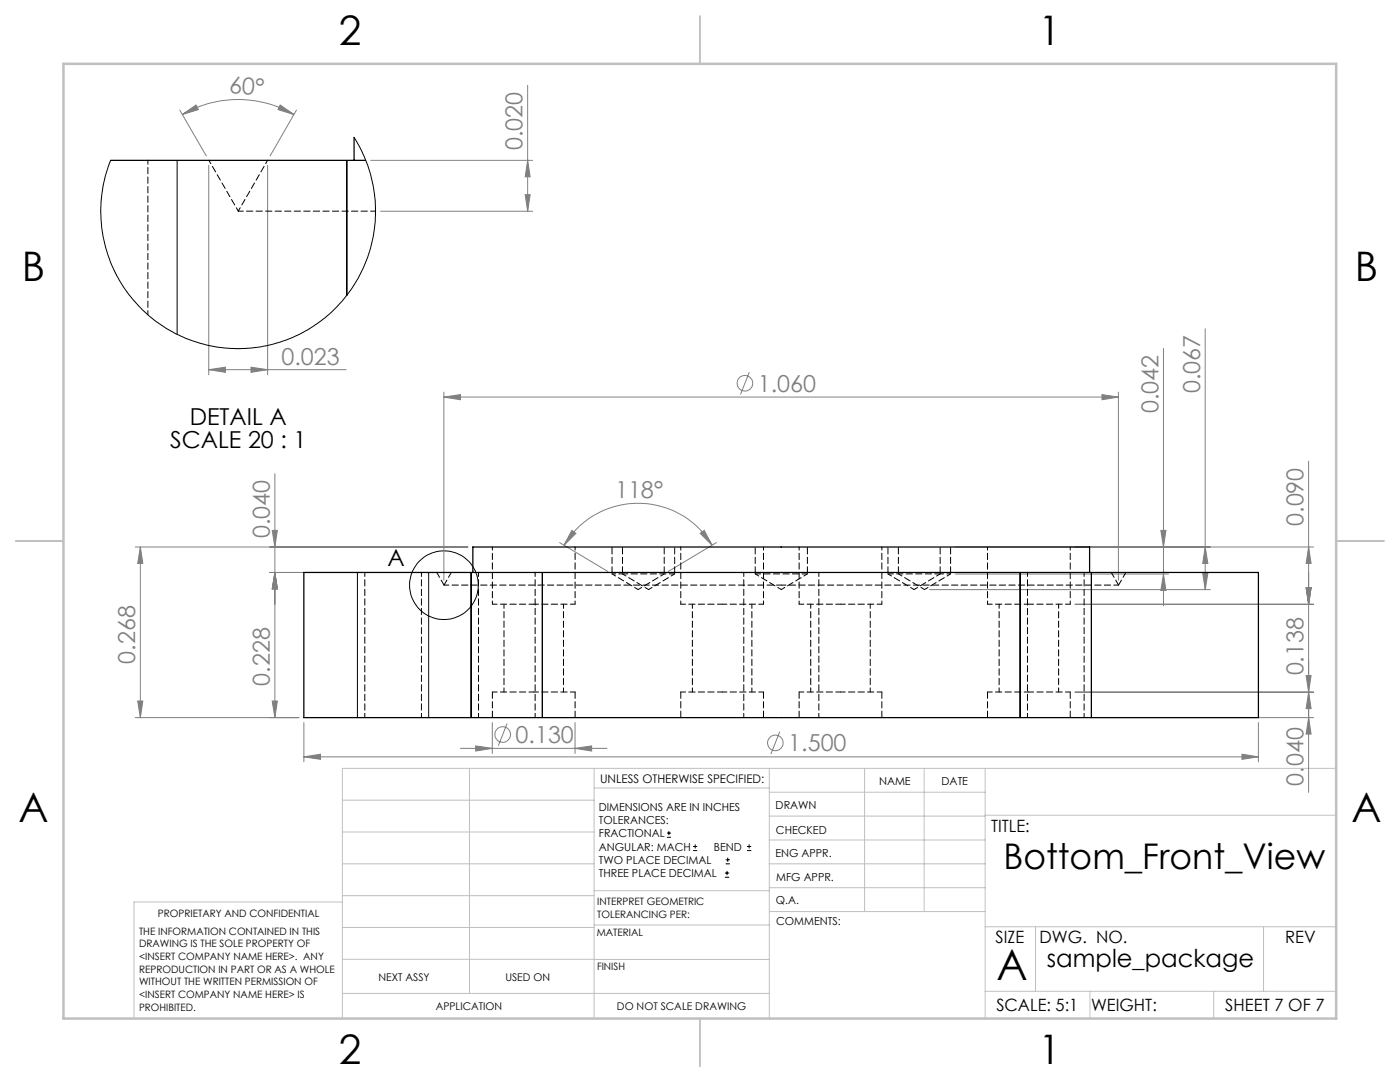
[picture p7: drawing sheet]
<svg xmlns="http://www.w3.org/2000/svg" width="279mm" height="216mm" viewBox="0 0 279 216" stroke-linecap="round" stroke-linejoin="round" font-family="sans-serif">
<g fill="none" stroke="#808080" stroke-width=".2">
<path d="M105.3 17v25.2M35.9 22l5.3 9.1M36.4 22.9l2.7-1.9 .5 .9zM36.4 22.9a22.2 22.2 0 0 1 22.3 0M41.7 33v41.8M53.4 33v41.8M55.9 21l2.8 1.9-3.2-1zM59.2 22l-5.3 9.1M74 32h32.3M104.8 38.8h1l-.5 3.4zM105.3 32l.5 3.3h-1zM76 42.2h30.3"/>
<path d="M41.7 73.8l3.3-.5v1zM41.7 73.8h27.4M50.1 73.3l3.3 .5-3.3 .5zM88.6 79.2l3.3-.5v1.1zM88.6 78.2v37.6M88.6 79.2h134.6M149.5 74.3l-1.7 4.4M219.9 78.7l3.3 .5-3.3 .6zM223.2 78.2v37.6M232.2 69.5v51.4M240.5 65.6v52.1M54.9 94.5v48.7"/>
<path d="M261.2 92v66.1M27 109.1h66.4M28 109.1l.5 3.3h-1zM28 109.1v34.1M53.8 114.2h39.6M54.3 105.8h1.1l-.5 3.3zM54.9 114.2l.5 3.3h-1.1zM111.7 108.3l9.6 5.7M112.6 108.8a17.2 17.2 0 0 1 29.5 0M114.1 105.8l.8 .6-2.3 2.4zM139.7 106.4l.8-.6 1.6 3zM143 108.3l-9.6 5.7"/>
<path d="M185.5 117.7h56M190.7 114.5h42.5M190.7 109.1h71.4M231.7 105.8h1l-.5 3.3zM232.2 114.5l.5 3.3h-1zM240 114.4h1.1l-.6 3.3zM240.5 109.1l.6 3.3h-1.1zM260.7 117.3h1l-.5 3.3zM261.2 109.1l.5 3.3h-1zM27.5 139.9h1l-.5 3.3zM54.3 139.9h1.1l-.5 3.3zM214.6 120.6h47.5"/>
<path d="M214.6 138.1h47.5M260.7 134.8h1l-.5 3.3zM261.2 138.1l.5 3.3h-1zM27 143.2h32.7M60.6 151l3.4-.5v1zM60.6 144.2v7.8M60.6 151h190.5M91.9 149.3h29.2M94.9 148.8l3.3 .5-3.3 .6zM98.2 144.2v6.2M101.2 144.4l-1.8 4.4M114.8 149.3l3.3-.5v1.1z"/>
<path d="M114.8 144.2v6.2M155.6 146l-1.8 4.5M217.3 143.2h44.8M247.9 150.5l3.2 .5-3.2 .5zM251.1 144.2v7.8M261.2 143.2l.5 3.3h-1z"/>
<circle cx="148.7" cy="76.5" r="1.55"/>
<circle cx="100.3" cy="146.6" r="1.55"/>
<circle cx="154.7" cy="148.2" r="1.55"/>
</g>
<g fill="none" stroke="#000" stroke-width=".2">
<path d="M35.3 32v34.7M69.2 32v26.9M71.3 114.2v29M85.5 114.2v29M94 114.2v29M108.2 114.2v29M203.6 114.2v29M217.8 114.2v29M133.1 167.1h.8M133.1 166.2h.8M133.5 165.8v.9M138.3 169.7h.8"/>
<path d="M138.3 168.9h.8M138.7 168.5v.8M144.7 175h.8M144.7 174.2h.8M144.8 172.4h.9M144.8 171.6h.9M145.1 173.8v.8M145.2 171.1v.9M149.1 169.7h.8M149.1 168.9h.8M149.5 168.5v.8"/>
<circle cx="88.6" cy="116.8" r="6.9"/>
</g>
<g fill="none" stroke="#c0c0c0" stroke-width=".2">
<path d="M68.3 159.7h50.3M93.7 153.3v44.9M118.6 153.3v49.9M118.6 157.2h34.9M153.5 153.3v49.9M153.5 158.1h43.1M172.5 153.3v28.6M184.4 153.3v28.6M196.6 153.3v49.9M266.7 153.3h-198.4v49.9M68.3 178.7h50.3M68.3 172.4h50.3"/>
<path d="M68.3 166h50.3M68.3 180h-41.6v23.2M118.6 177.7h35M153.5 167.6h43.1M153.5 162.8h43.1M153.5 172.4h43.1M153.5 177.1h43.1M196.6 162.7h70.1M68.3 198.2h85.2M68.3 191.4l85.2 .1M68.3 185.1h50.3M118.6 184.6h35"/>
<path d="M153.6 181.9h43M196.6 197.8h70.1M196.6 184.9h70.1M206.7 184.9v12.9M217.5 197.8v5.4M242.2 197.8v5.4M252.2 184.9v12.9"/>
</g>
<path d="M139.7 3.2v9.5M3.1 107.9h9.6M266.7 107.9h9.5M139.7 203.2v9.6" fill="none" stroke="#c0c0c0" stroke-width=".25"/>
<path d="M12.7 12.7h254v190.5h-254z" fill="none" stroke="#c0c0c0" stroke-width=".5"/>
<g fill="#808080">
<path d="M55.9 21l2.8 1.9-3.2-1zM36.4 22.9l2.7-1.9 .5 .9z"/>
<path d="M139.7 106.4l.8-.6 1.6 3zM114.1 105.8l.8 .6-2.3 2.4z"/>
<path d="M247.9 150.5l3.2 .5-3.2 .5zM60.6 151l3.4-.5v1zM219.9 78.7l3.3 .5-3.3 .6zM88.6 79.2l3.3-.5v1.1zM114.8 149.3l3.3-.5v1.1zM94.9 148.8l3.3 .5-3.3 .6zM50.1 73.3l3.3 .5-3.3 .5zM41.7 73.8l3.3-.5v1z"/>
<path d="M232.2 114.5l.5 3.3h-1zM231.7 105.8h1l-.5 3.3zM240 114.4h1.1l-.6 3.3zM240.5 109.1l.6 3.3h-1.1zM260.7 117.3h1l-.5 3.3zM261.2 109.1l.5 3.3h-1zM261.2 138.1l.5 3.3h-1zM260.7 117.3h1l-.5 3.3zM261.2 143.2l.5 3.3h-1zM260.7 134.8h1l-.5 3.3zM104.8 38.8h1l-.5 3.4zM105.3 32l.5 3.3h-1z"/>
<path d="M54.3 105.8h1.1l-.5 3.3zM54.9 114.2l.5 3.3h-1.1zM28 109.1l.5 3.3h-1zM27.5 139.9h1l-.5 3.3zM54.9 114.2l.5 3.3h-1.1zM54.3 139.9h1.1l-.5 3.3z"/>
</g>
<path d="M22.1 32h50.9M70.7 27.4v4.6M60.6 114.2h190.5v29h-190.5zM94.4 114.2v-5.1h123.1v5.1" fill="none" stroke="#000" stroke-width=".25"/>
<g fill="none" stroke="#000" stroke-width=".2" stroke-dasharray="1.3 .6" stroke-dashoffset=".3">
<path d="M47.5 42.1h27.5M88.6 116.7h67.3M155.9 116.7h67.3M98.3 138.1h8.2M98.3 120.6h8.2M106.5 138.1h8.3M106.5 120.6h8.3M135.9 120.6h8.2M135.9 138.1h8.2M144.1 120.6h8.3M144.1 138.1h8.3M159.5 120.6h8.2"/>
<path d="M159.5 138.1h8.2M167.7 120.6h8.3M167.7 138.1h8.3M197.1 138.1h8.2M197.1 120.6h8.2M205.3 138.1h8.3M205.3 120.6h8.3"/>
</g>
<path d="M124.2 114.5h10.4M150.7 114.5h10.4M177.2 114.5h10.4" fill="none" stroke="#000" stroke-width=".2" stroke-dasharray="1.3 .6" stroke-dashoffset=".2"/>
<g fill="none" stroke="#000" stroke-width=".2" stroke-dasharray="1.3 .6" stroke-dashoffset=".5">
<path d="M41.7 32l5.8 10.1M53.4 32l-5.9 10.1M29.5 62.8v-30.8M122.1 114.5h2.1M122.1 114.5l5.3 3.1M124.2 114.5l5.2 3.1M127.4 117.6l5.2-3.1M129.4 117.6l5.2-3.1M150.7 114.5l5.2 3.1M155.9 117.6l5.2-3.1M177.2 114.5l5.2 3.1M179.3 114.5l5.2 3.1"/>
<path d="M182.4 117.6l5.2-3.1M184.5 117.6l5.2-3.1M187.6 114.5h2.1"/>
</g>
<g fill="none" stroke="#000" stroke-width=".2" stroke-dasharray="1.3 .6" stroke-dashoffset=".4">
<path d="M72.8 114.2v29M95.5 114.2v29M148.4 114.2v29M205.1 114.2v29M100.6 120.6v17.5M112.5 138.1v-17.5M138.2 120.6v17.5M150.1 138.1v-17.5M161.8 120.6v17.5M173.7 138.1v-17.5M199.4 120.6v17.5M211.3 138.1v-17.5"/>
<path d="M84.1 143.2v-29M106.8 143.2v-29M163.4 143.2v-29M216.4 143.2v-29"/>
</g>
<path d="M87.2 114.2l1.4 2.5M90.1 114.2l-1.5 2.5M223.2 116.7l1.5-2.5M223.2 116.7l-1.4-2.5" fill="none" stroke="#000" stroke-width=".2" stroke-dasharray="1.3 .6" stroke-dashoffset=".1"/>
<path d="M98.3 109.1v11.5M135.9 109.1v11.5M159.5 109.1v11.5M197.1 109.1v11.5M114.8 120.6v-11.5M152.4 120.6v-11.5M176 120.6v-11.5M213.6 120.6v-11.5" fill="none" stroke="#000" stroke-width=".2" stroke-dasharray="1.3 .6" stroke-dashoffset=".6"/>
<path d="M98.3 138.1v5.1M135.9 138.1v5.1M159.5 138.1v5.1M197.1 138.1v5.1M114.8 143.2v-5.1M152.4 143.2v-5.1M176 143.2v-5.1M213.6 143.2v-5.1" fill="none" stroke="#000" stroke-width=".2" stroke-dasharray="1.3 .6"/>
<path d="M122.1 109.1v5.4M124.2 109.1v5.4M132.6 114.5v-5.4M134.6 114.5v-5.4M150.7 109.1v5.4M161.1 114.5v-5.4M177.2 109.1v5.4M179.3 109.1v5.4M187.6 114.5v-5.4M189.7 114.5v-5.4" fill="none" stroke="#000" stroke-width=".2" stroke-dasharray="1.3 .6" stroke-dashoffset="-.2"/>
<path d="M70.7 27.4a27.4 27.4 0 0 1-20.6 42 27.4 27.4 0 0 1-28-37.4" fill="none" stroke="#000" stroke-width=".2"/>
<text font-size="8.5" x="198.9" y="195.5">A</text>
<g font-size="8.1">
<text x="67.6" y="8.9">2</text>
<text x="207.3" y="8.9">1</text>
<text x="4.4" y="56.2">B</text>
<text x="270.4" y="56.2">B</text>
<text x="3.7" y="164.1">A</text>
<text x="269.7" y="164.1">A</text>
<text x="67.6" y="212.4">2</text>
<text x="207.3" y="212.4">1</text>
</g>
<text font-size="7.1" x="200.3" y="173.4">Bottom_Front_View</text>
<text font-size="4.9" x="208.9" y="193">sample_package</text>
<g font-size="4.7" fill="#808080">
<text x="45.6" y="18.6" transform="rotate(4 45.6 18.6)">60°</text>
<text x="104.3" y="30" transform="rotate(-90 104.3 30)">0.020</text>
<text x="56.2" y="72.7">0.023</text>
<text x="151.2" y="78.2">1.060</text>
<text x="231.2" y="82.4" transform="rotate(-90 231.2 82.4)">0.042</text>
<text x="239.5" y="78.5" transform="rotate(-90 239.5 78.5)">0.067</text>
<text x="122.8" y="99.3" transform="rotate(1 122.8 99.3)">118°</text>
<text x="53.9" y="107.4" transform="rotate(-90 53.9 107.4)">0.040</text>
<text x="260.2" y="104.9" transform="rotate(-90 260.2 104.9)">0.090</text>
<text x="27" y="132.5" transform="rotate(-90 27 132.5)">0.268</text>
<text x="53.9" y="136.8" transform="rotate(-90 53.9 136.8)">0.228</text>
<text x="260.2" y="134.8" transform="rotate(-90 260.2 134.8)">0.138</text>
<text x="102.9" y="148.3">0.130</text>
<text x="157.3" y="149.9">1.500</text>
<text x="260.2" y="156.8" transform="rotate(-90 260.2 156.8)">0.040</text>
</g>
<g font-size="4.7">
<text x="34" y="89.3">SCALE 20 : 1</text>
<text x="37.9" y="84.8">DETAIL A</text>
<text x="77.3" y="112.9">A</text>
</g>
<g font-size="3.4">
<text x="197.8" y="166">TITLE:</text>
<text x="198.7" y="188.1">SIZE</text>
<text x="207.5" y="188.1">DWG. NO.</text>
<text x="256.5" y="188.2">REV</text>
<text x="198.8" y="201.7">SCALE: 5:1</text>
<text x="217.7" y="201.8">WEIGHT:</text>
<text x="244.5" y="201.7">SHEET 7 OF 7</text>
</g>
<text font-size="2.4" x="119.8" y="156.2">UNLESS OTHERWISE SPECIFIED:</text>
<g font-size="2.2">
<text x="119.5" y="161.8">DIMENSIONS ARE IN INCHES</text>
<text x="154.8" y="161.4">DRAWN</text>
<text x="175.4" y="156.6">NAME</text>
<text x="187.9" y="156.7">DATE</text>
<text x="119.5" y="164.4">TOLERANCES:</text>
<text x="119.5" y="167.1">FRACTIONAL</text>
<text x="154.9" y="166.3">CHECKED</text>
<text x="119.5" y="169.7">ANGULAR: MACH</text>
<text x="119.5" y="172.4">TWO PLACE DECIMAL</text>
<text x="142.5" y="169.7">BEND</text>
<text x="154.8" y="171">ENG APPR.</text>
<text x="119.5" y="175">THREE PLACE DECIMAL</text>
<text x="154.9" y="175.7">MFG APPR.</text>
<text x="154.9" y="180.4">Q.A.</text>
<text x="154.9" y="184.6">COMMENTS:</text>
</g>
<g font-size="2.1">
<text x="75.5" y="195.7">NEXT ASSY</text>
<text x="100.9" y="195.7">USED ON</text>
<text x="86.9" y="201.5">APPLICATION</text>
<text x="123.1" y="201.6">DO NOT SCALE DRAWING</text>
</g>
<g font-size="2">
<text x="31.5" y="182.9">PROPRIETARY AND CONFIDENTIAL</text>
<text x="119.2" y="180.6">INTERPRET GEOMETRIC</text>
<text x="119.2" y="183.1">TOLERANCING PER:</text>
<text x="27.8" y="186.5">THE INFORMATION CONTAINED IN THIS</text>
<text x="27.8" y="189">DRAWING IS THE SOLE PROPERTY OF</text>
<text x="27.8" y="191.6">&lt;INSERT COMPANY NAME HERE&gt;. ANY</text>
<text x="119.1" y="186.7">MATERIAL</text>
<text x="27.8" y="194.1">REPRODUCTION IN PART OR AS A WHOLE</text>
<text x="27.8" y="196.6">WITHOUT THE WRITTEN PERMISSION OF</text>
<text x="119.1" y="193.5">FINISH</text>
<text x="27.8" y="199.1">&lt;INSERT COMPANY NAME HERE&gt; IS</text>
<text x="27.8" y="201.7">PROHIBITED.</text>
</g>
</svg>
